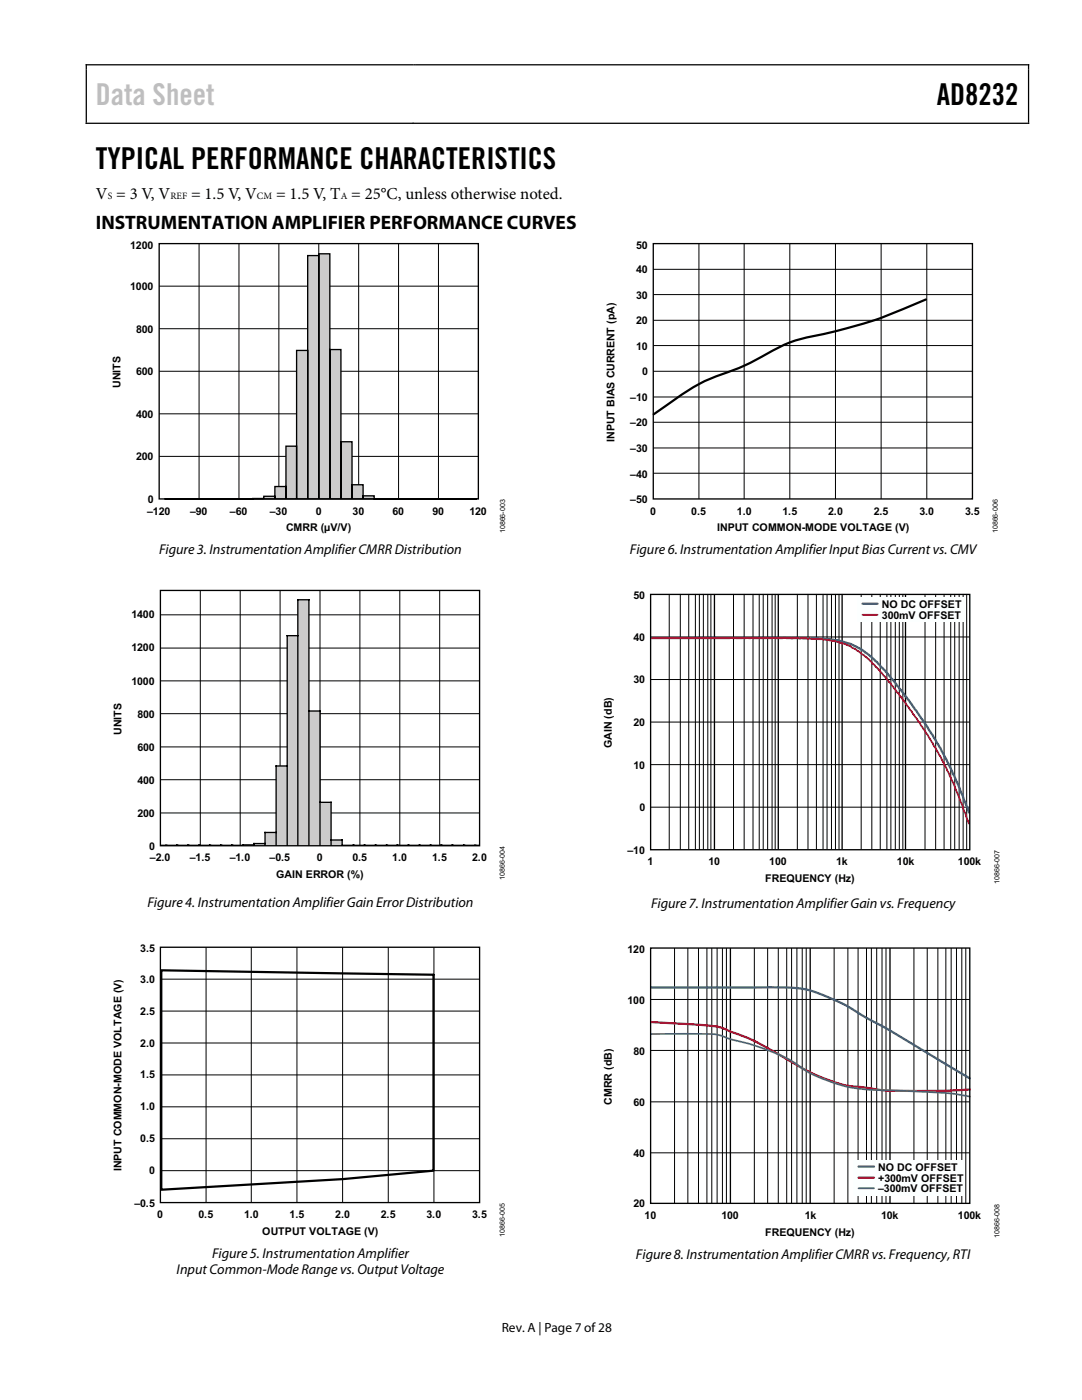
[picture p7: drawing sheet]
<svg xmlns="http://www.w3.org/2000/svg" width="216mm" height="279mm" viewBox="0 0 216 279" stroke-linecap="round" stroke-linejoin="round" font-family="sans-serif">
<path d="M17.2 12.8v11.9M17.3 12.9h65.3M82.7 12.8v.3M82.8 12.9h122.3M205.2 12.8v11.9M17.3 24.6h187.8M82.4 24.5v.2" fill="none" stroke="#000" stroke-width=".25"/>
<path d="M31.8 57.1h63.7M39.7 48.6v51M47.7 48.6v51M55.6 48.6v51M63.6 48.6v51M71.6 48.6v51M79.5 48.6v51M87.5 48.6v51M31.8 65.6h63.7M31.8 74.1h63.7M31.8 82.6h63.7M31.8 91.1h63.7" fill="none" stroke="#000" stroke-width=".2"/>
<path d="M61.4 51h2.2v-.3h2.2v19.1h2.2v18.4h2.2v8.5h2.3v2.3h2.2v.6h20.5h-62.4l19.8-.1v-.5h2.2v-1.9h2.3v-8.1h2.1v-19.1h2.2z" fill="#cccbcb"/>
<path d="M31.8 48.6h63.7v51h-63.7zM61.4 51h2.2v48.6v-48.9h2.2v48.9v-29.8h2.2v29.8v-11.4h2.2v11.4v-2.9h2.3v2.9v-.6h2.2v.6h20.5h-62.4h19.8v-.6h2.2v.6v-2.5h2.3v2.5v-10.6h2.1v10.6v-29.7h2.2v29.7z" fill="none" stroke="#000" stroke-width=".27"/>
<g fill="none" stroke="#000" stroke-width=".2">
<path d="M40 117.8v51M47.9 117.8v51M55.9 117.8v51M63.9 117.8v51M71.8 117.8v51M79.8 117.8v51M87.7 117.8v51M32 129.3h63.7M32 135.9h63.7M32 122.7h63.7M32 142.4h63.7M32 149.1h63.7"/>
<path d="M32 155.6h63.7M32 162.2h63.7"/>
</g>
<path d="M59.4 119.7h2.2v22.2h2.3v18.2h2.2v7.5h2.2v1.1l27.2 .1h-63.4l18.6-.2v-.3h2.2v-2.2h2.2v-13.2h2.2v-26h2.1z" fill="#cccbcb"/>
<g fill="none" stroke="#000" stroke-width=".27">
<path d="M130.4 48.6h63.6v51h-63.6zM32 117.8h63.7v51h-63.7zM129.8 118.6h63.7v51h-63.7zM142.6 118.5v51M155.3 118.5v51M168 118.5v51M180.7 118.5v51M59.4 126.9h-2.1v41.8M57.3 152.9h-2.2v15.8M61.6 141.9h2.3v26.8M33.1 168.7h.1M35.3 168.7h.1"/>
<path d="M37.5 168.7h.1M39.7 168.7h.1M41.8 168.7h.1M44 168.7h.1M46.2 168.7h.1M50.7 168.6l-18.6 .1M52.9 168.3h-2.2v.4M55.1 166.1h-2.2v2.6M59.4 168.7v-49h2.2v49M63.9 160.1h2.2v8.6M66.1 167.6h2.2v1.1h27.2M70.5 168.7h.1"/>
<path d="M72.7 168.7h.1M74.9 168.7h.1M77.1 168.7h.1M79.2 168.7h.1M81.5 168.7h.1M83.7 168.7h.1M85.9 168.7h.1M88 168.7h.1M90.2 168.7h.1M92.5 168.7h.1M94.7 168.7h.1M32 189h63.7v51h-63.7z"/>
</g>
<g fill="none" stroke="#000" stroke-width=".2">
<path d="M130.4 53.7h63.6M130.4 58.8h63.6M139.5 48.6v51M148.5 48.6v51M157.6 48.6v51M166.7 48.6v51M175.8 48.6v51M184.9 48.6v51M130.4 69h63.6M130.4 74.1h63.6M130.4 79.2h63.6M130.4 63.9h63.6"/>
<path d="M130.4 84.3h63.6M130.4 89.4h63.6M130.4 94.4h63.6M133.5 118.5v51M135.7 118.5v51M137.4 118.5v51M138.8 118.5v51M139.6 118.5v51M140.3 118.5v51M141.2 118.5v51M141.9 118.5v51M146.4 118.5v51"/>
<path d="M148.5 118.5v51M150.3 118.5v51M151.5 118.5v51M152.3 118.5v51M153.2 118.5v51M154.1 118.5v51M154.7 118.5v51M159.1 118.5v51M161.2 118.5v51M162.9 118.5v51M164.2 118.5v51M165 118.5v51"/>
<path d="M165.9 118.5v51M166.7 118.5v51M167.4 118.5v51M171.8 118.5v51M174 118.5v51M175.6 118.5v51M177 118.5v51M177.8 118.5v51M178.6 118.5v51M179.4 118.5v51M180.2 118.5v51M184.6 118.5v51"/>
<path d="M186.7 118.5v51M188.4 118.5v51M189.7 118.5v51M190.5 118.5v51M191.4 118.5v51M192.2 118.5v51M192.9 118.5v51M129.8 127.1h63.7M129.8 135.6h63.7M129.8 144.1h63.7M129.8 152.6h63.7M129.8 161.1h63.7"/>
<path d="M32 195.4h63.7M41.1 189v51M50.1 189v51M59.3 189v51M68.4 189v51M77.5 189v51M86.6 189v51M32 201.8h63.7M32 208.2h63.7M32 214.5h63.7M32 220.9h63.7M32 227.3h63.7"/>
<path d="M32 233.6h63.7"/>
</g>
<path d="M184.8 59.8a97.9 97.9 0 0 1-24.5 7.7 33 33 0 0 0-9 4.1 54.8 54.8 0 0 1-9.1 3.8 53.2 53.2 0 0 0-10.9 6.7l-.9 .6M32.2 193.6l54.3 .9v39.1l-18 1.7-36.3 2.1z" fill="none" stroke="#000" stroke-width=".44"/>
<path d="M130 127.3l33.1 .1 3.9 .3 2.8 .8 1.9 1 1.6 1.2 1.6 1.4 2.2 2.4 4.2 5.2 3.7 5.3 2.7 4.3 1.6 3.1 2.2 4.9 1.8 4.9" fill="none" stroke="#2d5e95" stroke-width=".44"/>
<path d="M130 127.4h31.5l4.5 .4 1.2 .3 2.5 .8 1.6 1 2 1.6 2.3 2.3 4.1 5.2 3.8 5.3 3.2 5 2.6 4.9 2.2 5.1 1.8 5.1" fill="none" stroke="#de002b" stroke-width=".35"/>
<path d="M171 119.2h21.7v4.9h-21.7z" fill="#fcffff"/>
<path d="M172.1 122.7h3" fill="none" stroke="#de002b" stroke-width=".35"/>
<path d="M172.1 120.5h3M129.9 197.1l24.7-.1a21.6 21.6 0 0 1 11.9 2.6l2.2 1 3 1.8a456.8 456.8 0 0 1 20.4 12l1.4 .8" fill="none" stroke="#2d5e95" stroke-width=".44"/>
<g fill="none" stroke="#000" stroke-width=".2">
<path d="M129.8 199.5h63.7M134.6 189.2v51M137.3 189.2v51M139.4 189.2v51M141.1 189.2v51M142 189.2v51M143.1 189.2v51M144.2 189.2v51M144.9 189.2v51M150.5 189.2v51M153.2 189.2v51M155.3 189.2v51"/>
<path d="M157 189.2v51M158 189.2v51M159 189.2v51M160.1 189.2v51M160.9 189.2v51M166.4 189.2v51M169.2 189.2v51M171.2 189.2v51M172.9 189.2v51M173.9 189.2v51M174.9 189.2v51M176 189.2v51"/>
<path d="M176.8 189.2v51M182.4 189.2v51M185 189.2v51M187.1 189.2v51M188.7 189.2v51M189.8 189.2v51M190.9 189.2v51M191.9 189.2v51M192.7 189.2v51M129.8 209.6h63.7M129.8 219.9h63.7M129.8 230.1h63.7"/>
</g>
<path d="M129.8 189.2h63.7v51h-63.7zM145.7 189.2v51M161.7 189.2v51M177.6 189.2v51" fill="none" stroke="#000" stroke-width=".27"/>
<path d="M129.9 204l7.4 .4a29.6 29.6 0 0 1 7.1 .8l1 .5a64.5 64.5 0 0 1 13.9 7.1l1.8 .9a27.8 27.8 0 0 0 12.3 3.5 42.6 42.6 0 0 0 10.3 .5h5l4.8-.3" fill="none" stroke="#de002b" stroke-width=".44"/>
<path d="M129.9 206.4l7.4-.1a20.7 20.7 0 0 1 7.1 .6l1 .4a49.1 49.1 0 0 1 12.8 4.6 29.2 29.2 0 0 0 18.4 5.7 161.9 161.9 0 0 1 15.3 .9l1.6 .3" fill="none" stroke="#3b9966" stroke-width=".35"/>
<path d="M170.2 231.6h22.3v7h-22.3z" fill="#fcffff"/>
<path d="M171.3 235h3.1" fill="none" stroke="#de002b" stroke-width=".44"/>
<path d="M171.3 237.1h3.1" fill="none" stroke="#3b9966" stroke-width=".35"/>
<path d="M171.3 232.8h3.1" fill="none" stroke="#2d5e95" stroke-width=".44"/>
<text font-size="6" fill="#bfbebe" x="19.1" y="21">Data Sheet</text>
<g font-size="6">
<text x="186.9" y="21">AD8232</text>
<text x="19.1" y="33.7">TYPICAL PERFORMANCE CHARACTERISTICS</text>
</g>
<text font-size="3.9" x="19.1" y="45.7">INSTRUMENTATION AMPLIFIER PERFORMANCE CURVES</text>
<g font-size="3.3">
<text x="19.1" y="39.6">V = 3 V, V</text>
<text x="38.1" y="39.6">= 1.5 V, V</text>
<text x="55.1" y="39.6">= 1.5 V, T = 25°C, unless otherwise noted.</text>
</g>
<g font-size="2.8">
<text x="31.7" y="110.6">Figure 3. Instrumentation AmplifierCMRR Distribution</text>
<text x="125.7" y="110.6">Figure 6. Instrumentation AmplifierInputBias Currentvs. CMV</text>
<text x="29.4" y="181.1">Figure 4. Instrumentation AmplifierGain ErrorDistribution</text>
<text x="129.9" y="181.2">Figure 7. Instrumentation AmplifierGain vs. Frequency</text>
<text x="42.3" y="251.1">Figure 5. Instrumentation Amplifier</text>
<text x="126.9" y="251.2">Figure 8. Instrumentation AmplifierCMRR vs. Frequency,RTI</text>
<text x="35.2" y="254.2">InputCommon-Mode Range vs. OutputVoltage</text>
</g>
<text font-size="2.7" x="100.1" y="265.9">Rev. A | Page 7 of28</text>
<g font-size="2.1">
<text x="26" y="49.6">1200</text>
<text x="126.9" y="49.6">50</text>
<text x="26" y="57.9">1000</text>
<text x="126.9" y="59.6">30</text>
<text x="126.9" y="54.5">40</text>
<text x="126.9" y="64.7">20</text>
<text x="27.2" y="66.4">800</text>
<text x="126.9" y="69.8">10</text>
<text x="24" y="77.4" transform="rotate(-90 24 77.4)">UNITS</text>
<text x="27.2" y="74.9">600</text>
<text x="128.1" y="74.9">0</text>
<text x="27.2" y="83.3">400</text>
<text x="125.8" y="80">–10</text>
<text x="122.6" y="88.2" transform="rotate(-90 122.6 88.2)">INPUT BIAS CURRENT (pA)</text>
<text x="125.8" y="85.1">–20</text>
<text x="27.2" y="91.8">200</text>
<text x="125.8" y="90.2">–30</text>
<text x="125.8" y="95.3">–40</text>
<text x="29.5" y="100.4">0</text>
<text x="125.8" y="100.4">–50</text>
<text x="29.4" y="102.7">–120</text>
<text x="37.9" y="102.7">–90</text>
<text x="45.9" y="102.7">–60</text>
<text x="53.8" y="102.7">–30</text>
<text x="57.1" y="106">CMRR (µV/V)</text>
<text x="63" y="102.7">0</text>
<text x="70.4" y="102.7">30</text>
<text x="78.3" y="102.7">60</text>
<text x="86.3" y="102.7">90</text>
<text x="93.7" y="102.7">120</text>
<text x="129.7" y="102.7">0</text>
<text x="137.9" y="102.7">0.5</text>
<text x="143.1" y="106">INPUT COMMON-MODE VOLTAGE (V)</text>
<text x="147" y="102.7">1.0</text>
<text x="156.1" y="102.7">1.5</text>
<text x="165.3" y="102.7">2.0</text>
<text x="174.3" y="102.7">2.5</text>
<text x="183.4" y="102.7">3.0</text>
<text x="192.6" y="102.7">3.5</text>
<text x="126.4" y="119.6">50</text>
<text x="26.2" y="123.4">1400</text>
<text x="176" y="121.4">N</text>
<text x="176" y="123.5">3</text>
<text x="177.1" y="123.5">0</text>
<text x="177.5" y="121.4">O</text>
<text x="178.3" y="123.5">0m</text>
<text x="179.8" y="121.4">D</text>
<text x="181.3" y="121.4">C O</text>
<text x="181.3" y="123.5">V O</text>
<text x="185" y="123.5">FFSET</text>
<text x="185.1" y="121.4">FFSE</text>
<text x="190.6" y="121.4">T</text>
<text x="26.2" y="130">1200</text>
<text x="126.4" y="127.9">40</text>
<text x="26.2" y="136.6">1000</text>
<text x="126.4" y="136.4">30</text>
<text x="27.4" y="143.2">800</text>
<text x="24.3" y="146.7" transform="rotate(-90 24.3 146.7)">UNITS</text>
<text x="27.4" y="149.8">600</text>
<text x="122.1" y="149.3" transform="rotate(-90 122.1 149.3)">GAIN (dB)</text>
<text x="126.4" y="144.9">20</text>
<text x="126.4" y="153.4">10</text>
<text x="27.4" y="156.4">400</text>
<text x="127.6" y="161.9">0</text>
<text x="27.4" y="163">200</text>
<text x="29.8" y="169.6">0</text>
<text x="29.9" y="171.9">–2.0</text>
<text x="37.9" y="171.9">–1.5</text>
<text x="45.8" y="171.9">–1.0</text>
<text x="53.8" y="171.9">–0.5</text>
<text x="63.2" y="171.9">0</text>
<text x="70.3" y="171.9">0.5</text>
<text x="78.3" y="171.9">1.0</text>
<text x="86.2" y="171.9">1.5</text>
<text x="94.2" y="171.9">2.0</text>
<text x="125.2" y="170.4">–10</text>
<text x="129.2" y="172.7">1</text>
<text x="141.4" y="172.7">10</text>
<text x="153.5" y="172.7">100</text>
<text x="166.8" y="172.7">1k</text>
<text x="179" y="172.7">10k</text>
<text x="191.1" y="172.7">100k</text>
<text x="55.1" y="175.3">GAIN ERROR (%)</text>
<text x="152.7" y="176">FREQUENCY (Hz)</text>
<text x="28" y="190">3.5</text>
<text x="125.2" y="190.2">120</text>
<text x="28" y="196.2">3.0</text>
<text x="28" y="202.5">2.5</text>
<text x="125.2" y="200.3">100</text>
<text x="28" y="208.9">2.0</text>
<text x="28" y="215.2">1.5</text>
<text x="126.4" y="210.5">80</text>
<text x="28" y="221.6">1.0</text>
<text x="122.1" y="220.4" transform="rotate(-90 122.1 220.4)">CMRR (dB)</text>
<text x="126.4" y="220.7">60</text>
<text x="28" y="227.9">0.5</text>
<text x="24.3" y="233.8" transform="rotate(-90 24.3 233.8)">INPUT COMMON-MODE VOLTAGE (V)</text>
<text x="126.4" y="230.8">40</text>
<text x="175.2" y="233.7">NO DC</text>
<text x="182.7" y="233.7">OF</text>
<text x="185.7" y="233.7">FSE</text>
<text x="189.8" y="233.7">T</text>
<text x="29.8" y="234.3">0</text>
<text x="175.2" y="235.9">+</text>
<text x="175.2" y="238">–</text>
<text x="176.4" y="238">300mV O</text>
<text x="176.5" y="235.9">3</text>
<text x="177.6" y="235.9">00mV O</text>
<text x="185.4" y="238">FFSE</text>
<text x="185.5" y="235.9">FFSE</text>
<text x="190.9" y="238">T</text>
<text x="191" y="235.9">T</text>
<text x="26.8" y="240.8">–0.5</text>
<text x="31.4" y="243.1">0</text>
<text x="39.6" y="243.1">0.5</text>
<text x="48.7" y="243.1">1.0</text>
<text x="57.8" y="243.1">1.5</text>
<text x="66.9" y="243.1">2.0</text>
<text x="76" y="243.1">2.5</text>
<text x="85.1" y="243.1">3.0</text>
<text x="94.2" y="243.1">3.5</text>
<text x="126.4" y="240.9">20</text>
<text x="128.6" y="243.3">10</text>
<text x="143.9" y="243.3">100</text>
<text x="160.6" y="243.3">1k</text>
<text x="175.8" y="243.3">10k</text>
<text x="191.1" y="243.3">100k</text>
<text x="52.3" y="246.5">OUTPUT VOLTAGE (V)</text>
<text x="152.7" y="246.6">FREQUENCY (Hz)</text>
</g>
<g font-size="1.9">
<text x="21.5" y="39.8">S</text>
<text x="34" y="39.8">REF</text>
<text x="51.3" y="39.8">CM</text>
<text x="68" y="39.8">A</text>
</g>
<g font-size="1.4">
<text x="100.8" y="106.5" transform="rotate(-90 100.8 106.5)">10866-003</text>
<text x="199.1" y="106.5" transform="rotate(-90 199.1 106.5)">10866-006</text>
<text x="100.7" y="175.7" transform="rotate(-90 100.7 175.7)">10866-004</text>
<text x="199.4" y="176.5" transform="rotate(-90 199.4 176.5)">10866-007</text>
<text x="100.7" y="246.9" transform="rotate(-90 100.7 246.9)">10866-005</text>
<text x="199.4" y="247" transform="rotate(-90 199.4 247)">10866-008</text>
</g>
</svg>
